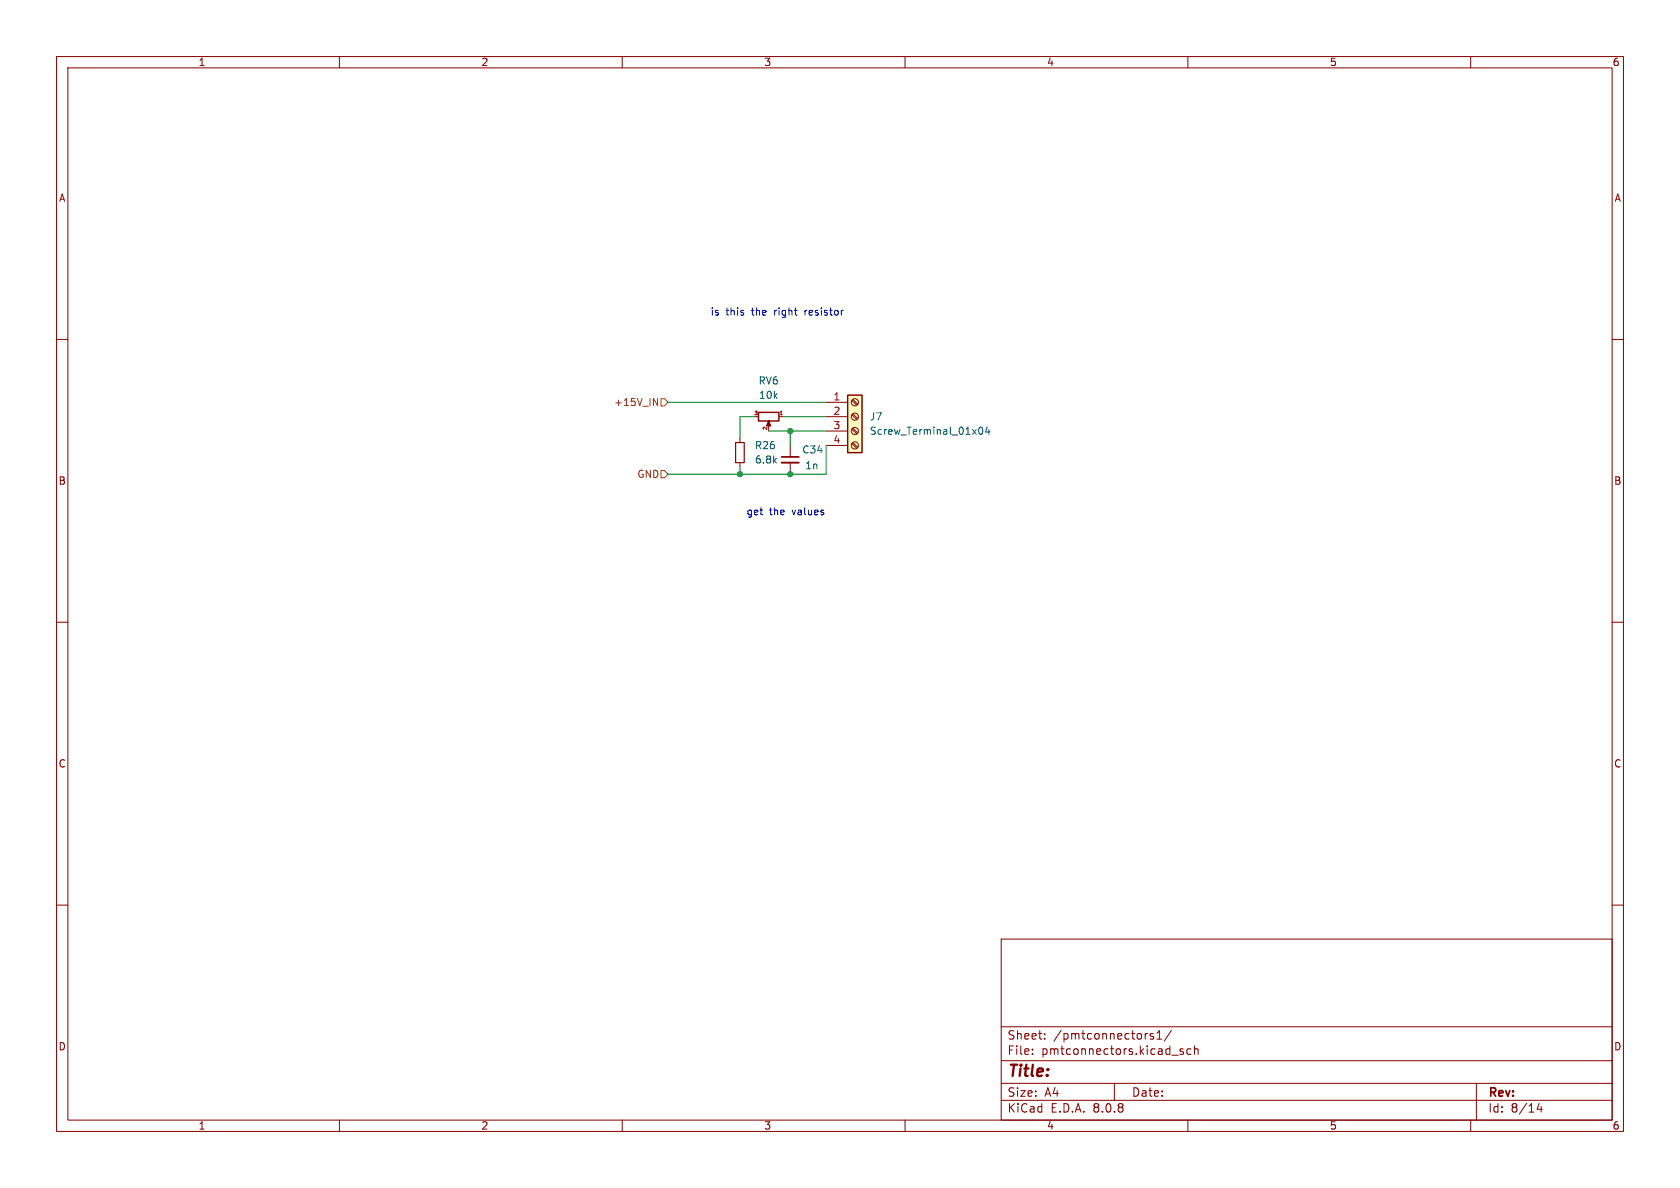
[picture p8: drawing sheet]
<svg xmlns="http://www.w3.org/2000/svg" width="297mm" height="210mm" viewBox="0 0 297 210" stroke-linecap="round" stroke-linejoin="round" font-family="sans-serif">
<g fill="none" stroke="#840000" stroke-width=".18">
<path d="M10 10h277v190h-277zM12 12h273v186h-273zM60 10v2M110 10v2M160 10v2M210 10v2M260 10v2M10 60h2M285 60h2M10 110h2M285 110h2M10 160h2"/>
<path d="M177 166h108v32h-108zM285 160h2M60 198v2M110 198v2M160 198v2M177 194.5h108M177 191.5h108M177 187.5h108M177 181.5h108M182.5 186.3v.1M182.5 185.5v.1M184.7 183.6v.1"/>
<path d="M184.7 182.8v.1M197 191.5v3M203.9 182.8l-.4-.1-.2 .2 .1 .2 .5 .2v.3h-.6M204.5 183.7h.9M204.5 182.6l.5-.4v1.5M207.1 182.1l-1.3 2M207.2 186.5h1.1M209.2 185.5l-.4-.1-.2 .2 .1 .2 .5 .2v.3h-.6M210 198v2M210.5 185.5l-.4-.1-.3 .3v.4l.2 .2h.5M211.2 185.5l.2-.1 .3 .1 .1 .9M211.2 184.9v1.5"/>
<path d="M260 198v2M261 191.5v6.5M272.1 195l-.4 1.1h1M272.5 195.6v1"/>
</g>
<path d="M149.9 69.9h2.5v10.1h-2.5z" fill="#ffffc2"/>
<path d="M134.1 72.9h3.6v1.5h-3.6zM149.9 69.9h2.5v10.1h-2.5z" fill="none" stroke="#840000" stroke-width=".25"/>
<g fill="none" stroke="#840000" stroke-width=".18">
<path d="M130.8 77.5v.7M133.3 73.7h.7M135.9 75.2v1M137.8 73.7h.6M139.7 78.7v2.1M146 71.1h3.9M146 73.7h3.9M146 76.2h3.9M146 78.7h3.9M150.6 78.4l.9 .8M150.6 75.9l.9 .8M150.6 73.3l.9 .9"/>
<path d="M150.6 70.8l.9 .8M150.8 78.2l.8 .9M150.8 75.7l.8 .8M150.8 73.2l.8 .8M150.8 70.6l.8 .9M130.8 81.8v.8M139.7 81.8v2"/>
<circle cx="151.1" cy="78.7" r=".63"/>
<circle cx="151.1" cy="73.7" r=".63"/>
<circle cx="151.1" cy="71.1" r=".63"/>
<circle cx="151.1" cy="76.2" r=".63"/>
</g>
<path d="M173.1 75.6l.2-.1a.68 .68 0 0 1 .5 .6 .68 .68 0 0 1-.5 .7l-.2-.1-.1-.4zM174.5 75.4l-.3 1h.8M174.8 75.9v.9" fill="none" stroke="#006464" stroke-width=".18"/>
<path d="M138.2 81.8h3" fill="none" stroke="#840000" stroke-width=".33"/>
<path d="M138.2 80.8h3" fill="none" stroke="#840000" stroke-width=".3"/>
<path d="M130 78.2h1.6v3.6h-1.6z" fill="none" stroke="#840000" stroke-width=".2"/>
<path d="M135.9 74.3l.4 1h-.8l.4-1v.2z" fill="#840000" stroke="#840000" stroke-width=".18"/>
<path d="M137.9 73.3h.4" fill="none" stroke="#a90000" stroke-width=".18"/>
<path d="M115.5 70.4l.7 1.3v-1.3M116.8 70.5h.7l.6 .6-.6 .7h-.7zM116.8 83.2h.7l.6 .6-.6 .7h-.7z" fill="none" stroke="#725600" stroke-width=".18"/>
<path d="M118.1 71.1h27.9M133.3 73.7h-2.5v3.8M135.9 76.2h10.1M138.4 73.7h7.6M139.7 76.2v2.5M146 78.7v5.1h-27.9M130.8 82.6v1.2" fill="none" stroke="#009600" stroke-width=".18"/>
<g fill="#009600" stroke="#009600" stroke-width=".18">
<circle cx="139.7" cy="83.8" r=".46"/>
<circle cx="130.8" cy="83.8" r=".46"/>
<circle cx="139.7" cy="76.2" r=".46"/>
</g>
<text font-size="2.8" fill="#840000" x="178" y="190.9">Title:</text>
<g font-size="2.1" fill="#840000">
<text x="178" y="184">Sheet:</text>
<text x="186.2" y="184">/pmtconnectors1/</text>
<text x="178" y="186.7">File:</text>
<text x="184.1" y="186.7">pmtconnectors.kicad_sch</text>
<text x="178" y="196.9">KiCad</text>
<text x="178" y="194.1">Size:</text>
<text x="184.7" y="194.1">A4</text>
<text x="185.7" y="196.9">E.D.A.</text>
<text x="193.3" y="196.9">8.0.8</text>
<text x="200" y="194.1">Date:</text>
<text x="263" y="194.3">Rev:</text>
<text x="263" y="196.9">Id:</text>
<text x="267.1" y="196.9">8/14</text>
</g>
<g font-size="1.8" fill="#840000">
<text x="35" y="11.9">1</text>
<text x="85" y="11.9">2</text>
<text x="135" y="11.9">3</text>
<text x="185" y="11.9">4</text>
<text x="235" y="11.9">5</text>
<text x="285" y="11.9">6</text>
<text x="10.3" y="35.9">A</text>
<text x="285.3" y="35.9">A</text>
<text x="10.3" y="85.9">B</text>
<text x="285.3" y="85.9">B</text>
<text x="10.3" y="135.9">C</text>
<text x="285.3" y="135.9">C</text>
<text x="10.3" y="185.9">D</text>
<text x="285.3" y="185.9">D</text>
<text x="35" y="199.9">1</text>
<text x="85" y="199.9">2</text>
<text x="135" y="199.9">3</text>
<text x="185" y="199.9">4</text>
<text x="235" y="199.9">5</text>
<text x="285" y="199.9">6</text>
</g>
<g font-size="1.8" fill="#0000c2">
<text x="125.5" y="56">is</text>
<text x="128.3" y="56">this</text>
<text x="133" y="56">the</text>
<text x="137.1" y="56">right</text>
<text x="142.7" y="56">resistor</text>
<text x="131.9" y="91.3">get</text>
<text x="136" y="91.3">the</text>
<text x="140.1" y="91.3">values</text>
</g>
<g font-size="1.8" fill="#725600">
<text x="108.5" y="72">+15V_IN</text>
<text x="112.6" y="84.7">GND</text>
</g>
<g font-size="1.8" fill="#006464">
<text x="134" y="68.2">RV6</text>
<text x="134.1" y="70.7">10k</text>
<text x="153.7" y="74.5">J7</text>
<text x="153.7" y="77.1">Screw_Terminal_01x04</text>
<text x="133.4" y="82.1">6.8k</text>
<text x="133.4" y="79.6">R26</text>
<text x="141.7" y="80.4">C34</text>
<text x="142.2" y="83.2">1n</text>
</g>
<g font-size="1.8" fill="#a90000">
<text x="147.2" y="70.9">1</text>
<text x="147.2" y="73.4">2</text>
<text x="147.2" y="75.9">3</text>
<text x="147.2" y="78.5">4</text>
</g>
<g font-size=".9" fill="#a90000">
<text x="133.2" y="73.4">3</text>
<text x="135.6" y="76.2" transform="rotate(-90 135.6 76.2)">2</text>
<text x="137.6" y="73.4">1</text>
</g>
</svg>
